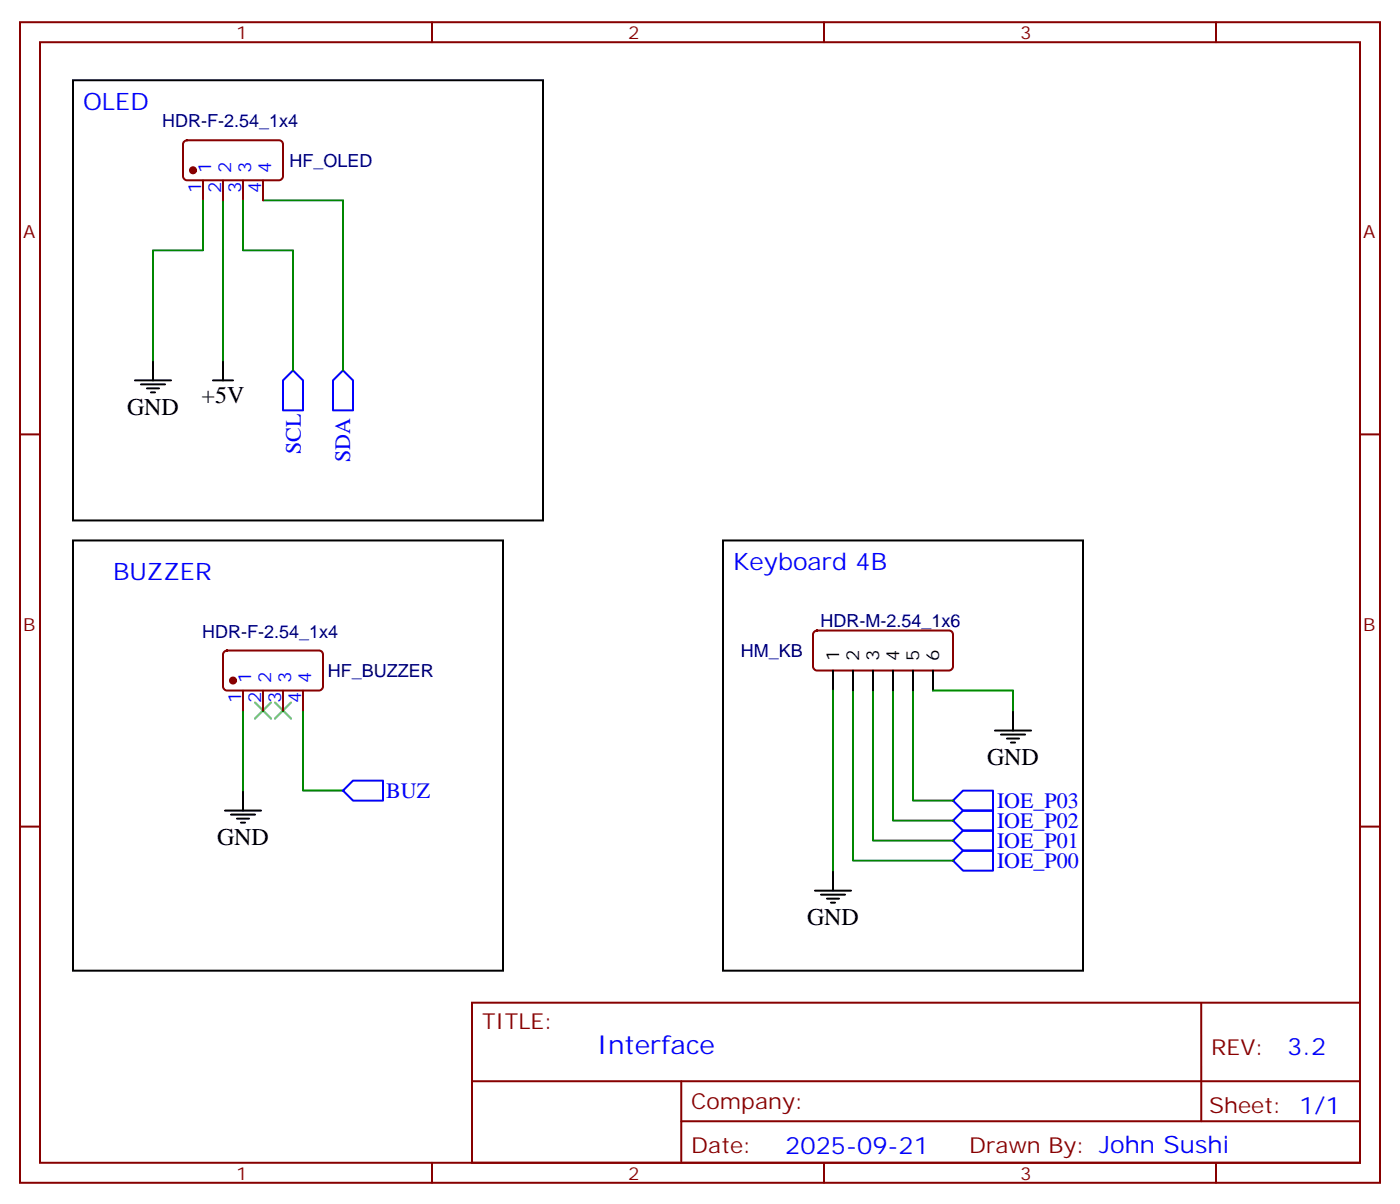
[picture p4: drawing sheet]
<svg xmlns="http://www.w3.org/2000/svg" width="247mm" height="212mm" viewBox="0 0 247 212" stroke-linecap="round" stroke-linejoin="round" font-family="sans-serif">
<g fill="none" stroke="#870000" stroke-width=".35">
<path d="M3.5 3.9h239.9v204.6h-239.9zM7.1 7.4h232.8v197.6h-232.8zM76.2 3.9v3.5M145.3 3.9v3.5M214.5 3.9v3.5M32.5 24.9l.5-.2h16.2a.71 .71 0 0 1 .7 .7v5.7a.76 .76 0 0 1-.7 .7h-16.2a.76 .76 0 0 1-.7-.7v-5.7zM35.8 31.8v3.5M39.3 31.8v3.5M42.9 31.8v3.5M46.4 31.8v3.5M3.5 76.6h3.6M239.9 76.6h3.5"/>
<path d="M39.6 114.9l.4-.2h16.3a.71 .71 0 0 1 .7 .7v5.6a.76 .76 0 0 1-.7 .7h-16.3a.76 .76 0 0 1-.7-.7v-5.6zM143.6 111.4l.5-.2h23.3a.71 .71 0 0 1 .7 .7v5.6a.76 .76 0 0 1-.7 .7h-23.3a.76 .76 0 0 1-.7-.7v-5.6zM42.9 121.7v3.6M46.4 121.7v3.6M49.9 121.7v3.6M53.4 121.7v3.6M3.5 145.7h3.6M239.9 145.7h3.5M83.3 176.8h156.6v28.2h-156.6zM211.9 176.8v20.9M83.3 190.6h156.5M120.2 197.7h119.6"/>
<path d="M120.2 190.6v14.1M76.2 205v3.5M145.3 205v3.5M214.5 205v3.5"/>
</g>
<g fill="none" stroke="#000" stroke-width=".35">
<path d="M12.9 14.1h82.9v77.7h-82.9zM23.8 67.1h6.4M24.9 67.8h4.2M25.9 68.5h2.1M26.6 69.2h.7M27 63.5v3.6M37.6 67.1h3.5M39.3 63.5v3.6M12.9 95.3h75.8v75.8h-75.8zM127.5 95.3h63.5v75.8h-63.5zM146.9 118.2v3.5M150.5 118.2v3.5"/>
<path d="M154 118.2v3.5M157.5 118.2v3.5M161 118.2v3.5M164.6 118.2v3.5M42.9 139.4v3.5M175.5 128.8h6.4M176.6 129.5h4.2M177.6 130.2h2.1M178.3 130.9h.7M178.7 125.3v3.5M39.7 142.9h6.3M40.7 143.6h4.3"/>
<path d="M41.8 144.3h2.1M42.5 145h.7M143.8 157h6.3M144.8 157.7h4.2M145.9 158.4h2.1M146.6 159.1h.7M146.9 153.5v3.5"/>
</g>
<path d="M51.7 65.3l1.7 1.8v5.3h-3.5v-5.3zM60.5 65.3l1.8 1.8v5.3h-3.6v-5.3zM60.5 139.4l1.8-1.8h5.3v3.5h-5.3zM169.9 139.4h5.3v3.5h-5.3l-1.8-1.8zM168.1 151.7l1.8-1.7h5.3v3.5h-5.3zM168.1 148.2l1.8-1.8h5.3v3.6h-5.3zM168.1 144.7l1.8-1.8h5.3v3.5h-5.3z" fill="none" stroke="#00f" stroke-width=".35"/>
<path d="M35.8 35.3v8.8h-8.8v19.4M39.3 35.3v28.2M42.9 35.3v8.8h8.8v21.2M46.4 35.3h14.1v30M42.9 125.3v14.1M53.4 125.3v14.1h7.1M146.9 121.7v31.8M150.5 121.7v30h17.6M154 121.7v26.5h14.1M157.5 121.7v23h10.6M161 121.7v19.4h7.1M164.6 121.7h14.1v3.6" fill="none" stroke="#008700" stroke-width=".35"/>
<path d="M45 123.9l2.8 2.8M47.8 123.9l-2.8 2.8M48.5 123.9l2.8 2.8M51.3 123.9l-2.8 2.8" fill="none" stroke="#3c3" stroke-width=".35"/>
<g fill="#870000" stroke="#870000" stroke-width=".35">
<circle cx="34" cy="30" r=".53"/>
<circle cx="41.1" cy="120" r=".53"/>
</g>
<text font-size="4.6" fill="#00f" x="105.3" y="185.8">Interface</text>
<g font-size="4.2" fill="#00f">
<text x="14.6" y="19.4">OLED</text>
<text x="129.3" y="100.6">Keyboard 4B</text>
<text x="19.9" y="102.3">BUZZER</text>
<text x="227.1" y="186">3.2</text>
<text x="138.5" y="203.4">2025-09-21</text>
</g>
<g font-size="4.2">
<text x="35.6" y="71">+5V</text>
<text x="22.4" y="73.1">GND</text>
<text x="174.1" y="134.9">GND</text>
<text x="38.3" y="149">GND</text>
<text x="142.3" y="163.1">GND</text>
</g>
<g font-size="3.9" fill="#00f">
<text x="53.1" y="80.1" transform="rotate(-90 53.1 80.1)">SCL</text>
<text x="61.8" y="81.5" transform="rotate(-90 61.8 81.5)">SDA</text>
<text x="68.1" y="140.7">BUZ</text>
<text x="175.9" y="142.4">IOE_P03</text>
<text x="175.9" y="149.5">IOE_P01</text>
<text x="175.9" y="145.9">IOE_P02</text>
<text x="175.9" y="153">IOE_P00</text>
</g>
<g font-size="3.9" fill="#800">
<text x="85" y="181.4">TITLE:</text>
<text x="213.6" y="186">REV:</text>
<text x="121.9" y="195.6">Company:</text>
<text x="213.3" y="196.2">Sheet: 1/1</text>
<text x="121.9" y="203.2">Date:</text>
<text x="171" y="203.3">Drawn By: John Sushi</text>
</g>
<g font-size="3.2" fill="#800">
<text x="41.6" y="6.9">1</text>
<text x="110.8" y="6.9">2</text>
<text x="179.9" y="6.9">3</text>
<text x="4.1" y="42">A</text>
<text x="240.4" y="42">A</text>
<text x="4.1" y="111.2">B</text>
<text x="240.4" y="111.2">B</text>
<text x="41.6" y="208">1</text>
<text x="110.8" y="208">2</text>
<text x="179.9" y="208">3</text>
</g>
<g font-size="3.2" fill="#000080">
<text x="28.6" y="22.5">HDR-F-2.54_1x4</text>
<text x="51.1" y="29.5">HF_OLED</text>
<text x="35.6" y="112.4">HDR-F-2.54_1x4</text>
<text x="144.7" y="110.5">HDR-M-2.54_1x6</text>
<text x="57.8" y="119.4">HF_BUZZER</text>
<text x="130.7" y="115.8">HM_KB</text>
</g>
<g font-size="3.2" fill="#00f">
<text x="35.5" y="34" transform="rotate(-90 35.5 34)">1</text>
<text x="37.2" y="30.5" transform="rotate(-90 37.2 30.5)">1</text>
<text x="39" y="34" transform="rotate(-90 39 34)">2</text>
<text x="40.7" y="30.5" transform="rotate(-90 40.7 30.5)">2</text>
<text x="42.5" y="34" transform="rotate(-90 42.5 34)">3</text>
<text x="44.3" y="30.5" transform="rotate(-90 44.3 30.5)">3</text>
<text x="46" y="34" transform="rotate(-90 46 34)">4</text>
<text x="47.8" y="30.5" transform="rotate(-90 47.8 30.5)">4</text>
<text x="42.5" y="123.9" transform="rotate(-90 42.5 123.9)">1</text>
<text x="44.3" y="120.4" transform="rotate(-90 44.3 120.4)">1</text>
<text x="46" y="123.9" transform="rotate(-90 46 123.9)">2</text>
<text x="47.8" y="120.4" transform="rotate(-90 47.8 120.4)">2</text>
<text x="49.6" y="123.9" transform="rotate(-90 49.6 123.9)">3</text>
<text x="51.3" y="120.4" transform="rotate(-90 51.3 120.4)">3</text>
<text x="53.1" y="123.9" transform="rotate(-90 53.1 123.9)">4</text>
<text x="54.9" y="120.4" transform="rotate(-90 54.9 120.4)">4</text>
</g>
<g font-size="3.2">
<text x="148" y="116.5" transform="rotate(-90 148 116.5)">1</text>
<text x="151.5" y="116.5" transform="rotate(-90 151.5 116.5)">2</text>
<text x="155" y="116.5" transform="rotate(-90 155 116.5)">3</text>
<text x="158.6" y="116.5" transform="rotate(-90 158.6 116.5)">4</text>
<text x="162.1" y="116.5" transform="rotate(-90 162.1 116.5)">5</text>
<text x="165.6" y="116.5" transform="rotate(-90 165.6 116.5)">6</text>
</g>
</svg>
